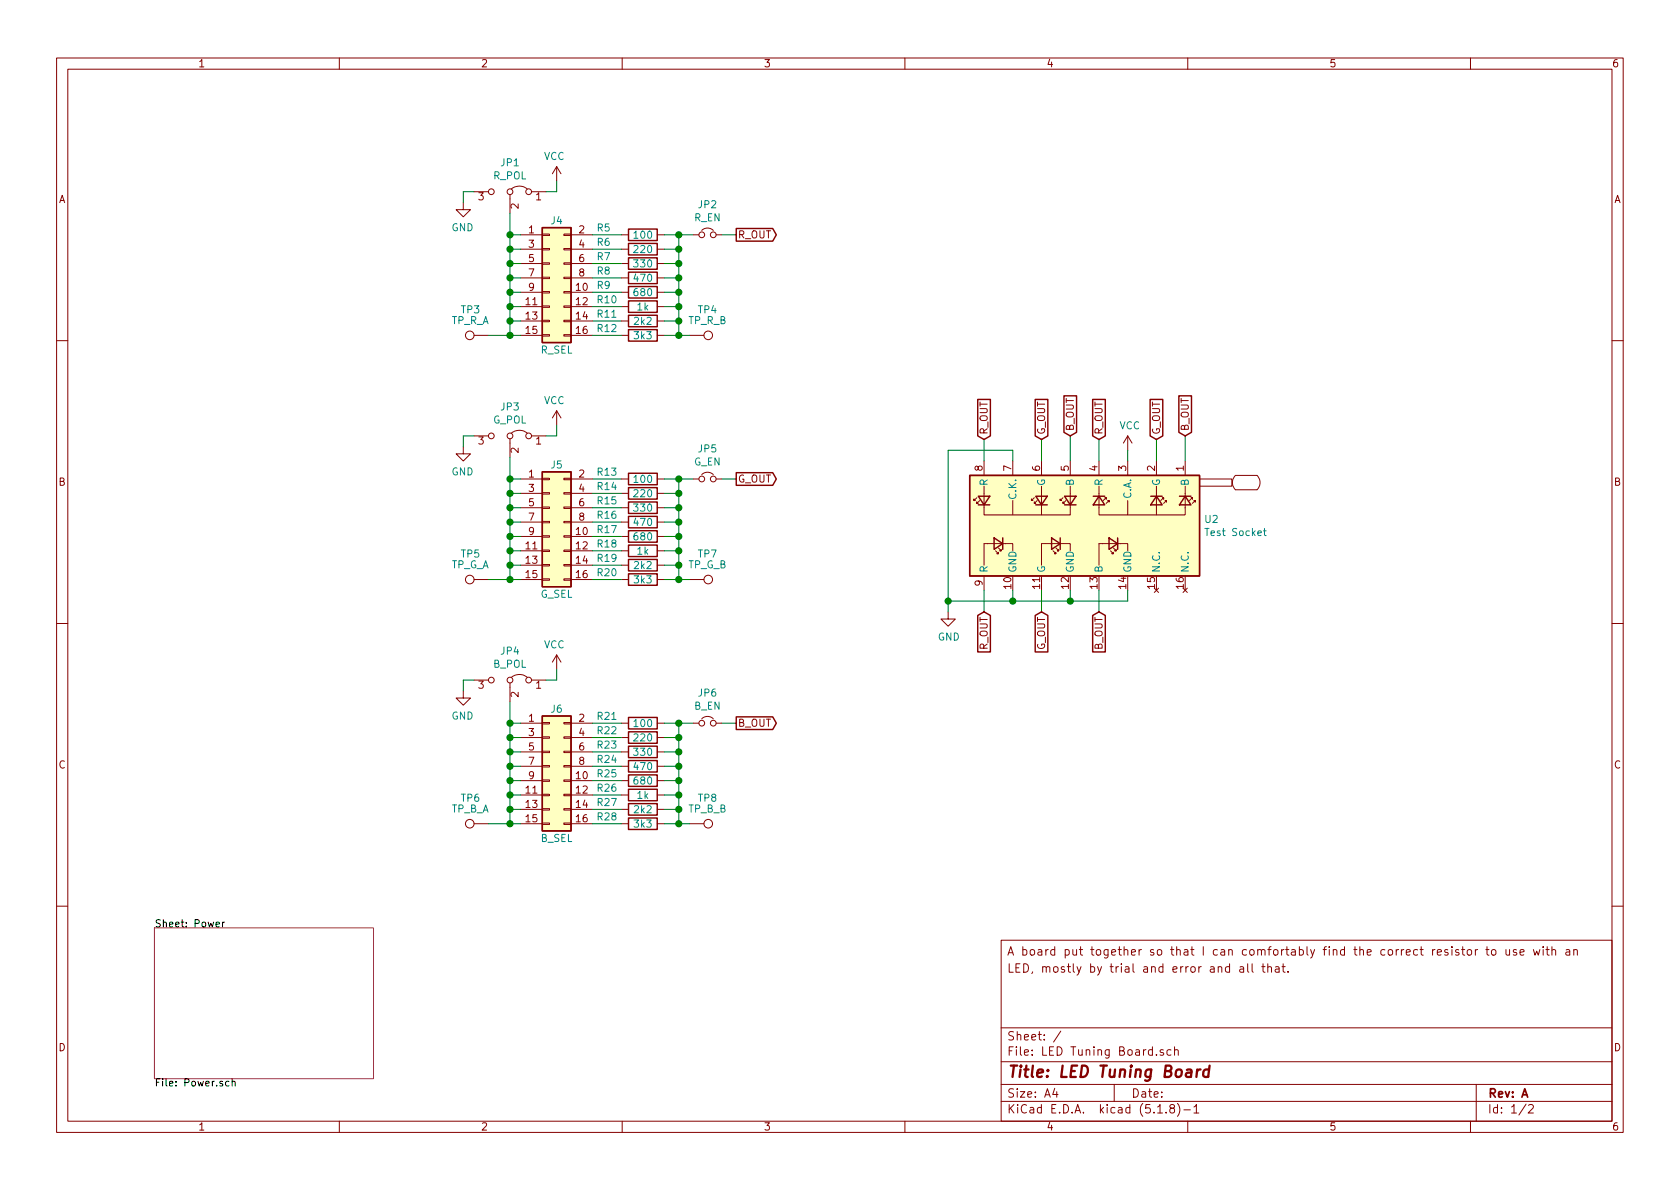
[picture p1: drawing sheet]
EESchema Schematic File Version 4
EELAYER 30 0
EELAYER END
$Descr A4 11693 8268
encoding utf-8
Sheet 1 2
Title "LED Tuning Board"
Date ""
Rev "A"
Comp ""
Comment1 ""
Comment2 ""
Comment3 "LED, mostly by trial and error and all that."
Comment4 "A board put together so that I can comfortably find the correct resistor to use with an"
$EndDescr
$Sheet
S 1075 6450 1525 1050
U 643F8439
F0 "Power" 50
F1 "Power.sch" 50
$EndSheet
Wire Wire Line
	7050 4100 7050 4175
Wire Wire Line
	7050 4175 7450 4175
Wire Wire Line
	7450 4100 7450 4175
Connection ~ 7450 4175
Wire Wire Line
	7450 4175 7850 4175
Wire Wire Line
	7850 4100 7850 4175
Wire Wire Line
	6600 4175 6600 4250
$Comp
L power:GND #PWR09
U 1 1
P 6600 4250
F 0 "#PWR09" H 6600 4000 50  0001 C CNN
F 1 "GND" H 6605 4077 50  0000 C CNN
F 2 "" H 6600 4250 50  0001 C CNN
F 3 "" H 6600 4250 50  0001 C CNN
	1    6600 4250
	1    0    0    -1  
$EndComp
$Comp
L power:VCC #PWR010
U 1 1
P 7850 3125
F 0 "#PWR010" H 7850 2975 50  0001 C CNN
F 1 "VCC" H 7865 3298 50  0000 C CNN
F 2 "" H 7850 3125 50  0001 C CNN
F 3 "" H 7850 3125 50  0001 C CNN
	1    7850 3125
	1    0    0    -1  
$EndComp
Wire Wire Line
	7850 3125 7850 3200
Wire Wire Line
	7050 3200 7050 3125
Wire Wire Line
	7050 3125 6600 3125
Wire Wire Line
	6600 4175 7050 4175
Wire Wire Line
	6600 3125 6600 4175
Connection ~ 7050 4175
Connection ~ 6600 4175
$Comp
L Device:R R5
U 1 1
P 4475 1625
F 0 "R5" V 4425 1300 50  0000 L CNN
F 1 "100" V 4475 1625 50  0000 C CNN
F 2 "resistor:R_Axial_DIN0207_L6.3mm_D2.5mm_P10.16mm_Horizontal" V 4405 1625 50  0001 C CNN
F 3 "~" H 4475 1625 50  0001 C CNN
	1    4475 1625
	0    1    1    0   
$EndComp
$Comp
L Device:R R6
U 1 1
P 4475 1725
F 0 "R6" V 4425 1400 50  0000 L CNN
F 1 "220" V 4475 1725 50  0000 C CNN
F 2 "resistor:R_Axial_DIN0207_L6.3mm_D2.5mm_P10.16mm_Horizontal" V 4405 1725 50  0001 C CNN
F 3 "~" H 4475 1725 50  0001 C CNN
	1    4475 1725
	0    1    1    0   
$EndComp
$Comp
L Device:R R7
U 1 1
P 4475 1825
F 0 "R7" V 4425 1500 50  0000 L CNN
F 1 "330" V 4475 1825 50  0000 C CNN
F 2 "resistor:R_Axial_DIN0207_L6.3mm_D2.5mm_P10.16mm_Horizontal" V 4405 1825 50  0001 C CNN
F 3 "~" H 4475 1825 50  0001 C CNN
	1    4475 1825
	0    1    1    0   
$EndComp
$Comp
L Device:R R8
U 1 1
P 4475 1925
F 0 "R8" V 4425 1600 50  0000 L CNN
F 1 "470" V 4475 1925 50  0000 C CNN
F 2 "resistor:R_Axial_DIN0207_L6.3mm_D2.5mm_P10.16mm_Horizontal" V 4405 1925 50  0001 C CNN
F 3 "~" H 4475 1925 50  0001 C CNN
	1    4475 1925
	0    1    1    0   
$EndComp
$Comp
L Device:R R9
U 1 1
P 4475 2025
F 0 "R9" V 4425 1700 50  0000 L CNN
F 1 "680" V 4475 2025 50  0000 C CNN
F 2 "resistor:R_Axial_DIN0207_L6.3mm_D2.5mm_P10.16mm_Horizontal" V 4405 2025 50  0001 C CNN
F 3 "~" H 4475 2025 50  0001 C CNN
	1    4475 2025
	0    1    1    0   
$EndComp
$Comp
L Device:R R10
U 1 1
P 4475 2125
F 0 "R10" V 4425 1800 50  0000 L CNN
F 1 "1k" V 4475 2125 50  0000 C CNN
F 2 "resistor:R_Axial_DIN0207_L6.3mm_D2.5mm_P10.16mm_Horizontal" V 4405 2125 50  0001 C CNN
F 3 "~" H 4475 2125 50  0001 C CNN
	1    4475 2125
	0    1    1    0   
$EndComp
$Comp
L Device:R R11
U 1 1
P 4475 2225
F 0 "R11" V 4425 1900 50  0000 L CNN
F 1 "2k2" V 4475 2225 50  0000 C CNN
F 2 "resistor:R_Axial_DIN0207_L6.3mm_D2.5mm_P10.16mm_Horizontal" V 4405 2225 50  0001 C CNN
F 3 "~" H 4475 2225 50  0001 C CNN
	1    4475 2225
	0    1    1    0   
$EndComp
$Comp
L Device:R R12
U 1 1
P 4475 2325
F 0 "R12" V 4425 2000 50  0000 L CNN
F 1 "3k3" V 4475 2325 50  0000 C CNN
F 2 "resistor:R_Axial_DIN0207_L6.3mm_D2.5mm_P10.16mm_Horizontal" V 4405 2325 50  0001 C CNN
F 3 "~" H 4475 2325 50  0001 C CNN
	1    4475 2325
	0    1    1    0   
$EndComp
$Comp
L Connector_Generic:Conn_02x08_Odd_Even J4
U 1 1
P 3825 1925
F 0 "J4" H 3875 2325 50  0000 C CNN
F 1 "R_SEL" H 3875 1425 50  0000 C CNN
F 2 "Connector_PinHeader_2.54mm:PinHeader_2x08_P2.54mm_Vertical" H 3825 1925 50  0001 C CNN
F 3 "~" H 3825 1925 50  0001 C CNN
	1    3825 1925
	1    0    0    -1  
$EndComp
Wire Wire Line
	4125 1625 4325 1625
Wire Wire Line
	4125 1725 4325 1725
Wire Wire Line
	4125 1825 4325 1825
Wire Wire Line
	4125 1925 4325 1925
Wire Wire Line
	4125 2025 4325 2025
Wire Wire Line
	4125 2125 4325 2125
Wire Wire Line
	4125 2225 4325 2225
Wire Wire Line
	4125 2325 4325 2325
Wire Wire Line
	3625 2325 3550 2325
Wire Wire Line
	3550 2325 3550 2225
Wire Wire Line
	3625 1625 3550 1625
Wire Wire Line
	3625 1725 3550 1725
Connection ~ 3550 1725
Wire Wire Line
	3550 1725 3550 1625
Wire Wire Line
	3625 1825 3550 1825
Connection ~ 3550 1825
Wire Wire Line
	3550 1825 3550 1725
Wire Wire Line
	3625 1925 3550 1925
Connection ~ 3550 1925
Wire Wire Line
	3550 1925 3550 1825
Wire Wire Line
	3625 2025 3550 2025
Connection ~ 3550 2025
Wire Wire Line
	3550 2025 3550 1925
Wire Wire Line
	3625 2125 3550 2125
Connection ~ 3550 2125
Wire Wire Line
	3550 2125 3550 2025
Wire Wire Line
	3625 2225 3550 2225
Connection ~ 3550 2225
Wire Wire Line
	3550 2225 3550 2125
Wire Wire Line
	4625 1625 4725 1625
Wire Wire Line
	4625 1725 4725 1725
Wire Wire Line
	4625 1825 4725 1825
Wire Wire Line
	4625 1925 4725 1925
Wire Wire Line
	4625 2025 4725 2025
Wire Wire Line
	4625 2125 4725 2125
Wire Wire Line
	4625 2225 4725 2225
Wire Wire Line
	4625 2325 4725 2325
Wire Wire Line
	4725 1625 4725 1725
Wire Wire Line
	4725 1725 4725 1825
Connection ~ 4725 1725
Wire Wire Line
	4725 1825 4725 1925
Connection ~ 4725 1825
Connection ~ 4725 1925
Wire Wire Line
	4725 2025 4725 2125
Connection ~ 4725 2025
Wire Wire Line
	4725 2125 4725 2225
Connection ~ 4725 2125
Wire Wire Line
	4725 2225 4725 2325
Connection ~ 4725 2225
$Comp
L solder_select:Jumper_3_Bridged12 JP1
U 1 1
P 3550 1325
F 0 "JP1" H 3550 1529 50  0000 C CNN
F 1 "R_POL" H 3550 1438 50  0000 C CNN
F 2 "Connector_PinHeader_2.54mm:PinHeader_1x03_P2.54mm_Vertical" H 3550 1325 50  0001 C CNN
F 3 "~" H 3550 1325 50  0001 C CNN
	1    3550 1325
	-1   0    0    -1  
$EndComp
Wire Wire Line
	3800 1325 3875 1325
Wire Wire Line
	3875 1325 3875 1250
$Comp
L power:VCC #PWR011
U 1 1
P 3875 1250
F 0 "#PWR011" H 3875 1100 50  0001 C CNN
F 1 "VCC" H 3890 1423 50  0000 C CNN
F 2 "" H 3875 1250 50  0001 C CNN
F 3 "" H 3875 1250 50  0001 C CNN
	1    3875 1250
	-1   0    0    -1  
$EndComp
Wire Wire Line
	3300 1325 3225 1325
Wire Wire Line
	3225 1325 3225 1400
$Comp
L power:GND #PWR012
U 1 1
P 3225 1400
F 0 "#PWR012" H 3225 1150 50  0001 C CNN
F 1 "GND" H 3230 1227 50  0000 C CNN
F 2 "" H 3225 1400 50  0001 C CNN
F 3 "" H 3225 1400 50  0001 C CNN
	1    3225 1400
	-1   0    0    -1  
$EndComp
Text GLabel 5125 1625 2    50   Output ~ 0
R_OUT
Wire Wire Line
	4725 1925 4725 2025
Text GLabel 6850 4250 3    50   Input ~ 0
R_OUT
Wire Wire Line
	6850 4250 6850 4100
Text GLabel 6850 3050 1    50   Input ~ 0
R_OUT
Wire Wire Line
	6850 3050 6850 3200
Text GLabel 7650 3050 1    50   Input ~ 0
R_OUT
Wire Wire Line
	7650 3050 7650 3200
Wire Wire Line
	3550 1475 3550 1625
Connection ~ 3550 1625
$Comp
L Device:Jumper_NC_Small JP2
U 1 1
P 4925 1625
F 0 "JP2" H 4925 1837 50  0000 C CNN
F 1 "R_EN" H 4925 1746 50  0000 C CNN
F 2 "Connector_PinHeader_2.54mm:PinHeader_1x02_P2.54mm_Vertical" H 4925 1625 50  0001 C CNN
F 3 "~" H 4925 1625 50  0001 C CNN
	1    4925 1625
	1    0    0    -1  
$EndComp
Wire Wire Line
	4725 1625 4825 1625
Connection ~ 4725 1625
Wire Wire Line
	5025 1625 5125 1625
Wire Wire Line
	4800 2325 4725 2325
$Comp
L Connector:TestPoint TP?
U 1 1
P 3400 2325
AR Path="/643F8439/64508E68" Ref="TP?"  Part="1" 
AR Path="/64508E68" Ref="TP3"  Part="1" 
F 0 "TP3" V 3575 2450 50  0000 C CNN
F 1 "TP_R_A" V 3500 2450 50  0000 C CNN
F 2 "testpoint:TestPoint" H 3600 2325 50  0001 C CNN
F 3 "~" H 3600 2325 50  0001 C CNN
	1    3400 2325
	0    -1   -1   0   
$EndComp
Wire Wire Line
	3400 2325 3550 2325
$Comp
L Connector:TestPoint TP?
U 1 1
P 4800 2325
AR Path="/643F8439/64512FF9" Ref="TP?"  Part="1" 
AR Path="/64512FF9" Ref="TP4"  Part="1" 
F 0 "TP4" V 4975 2450 50  0000 C CNN
F 1 "TP_R_B" V 4900 2450 50  0000 C CNN
F 2 "testpoint:TestPoint" H 5000 2325 50  0001 C CNN
F 3 "~" H 5000 2325 50  0001 C CNN
	1    4800 2325
	0    1    -1   0   
$EndComp
Connection ~ 3550 2325
Connection ~ 4725 2325
$Comp
L Device:R R13
U 1 1
P 4475 3325
F 0 "R13" V 4425 3000 50  0000 L CNN
F 1 "100" V 4475 3325 50  0000 C CNN
F 2 "resistor:R_Axial_DIN0207_L6.3mm_D2.5mm_P10.16mm_Horizontal" V 4405 3325 50  0001 C CNN
F 3 "~" H 4475 3325 50  0001 C CNN
	1    4475 3325
	0    1    1    0   
$EndComp
$Comp
L Device:R R14
U 1 1
P 4475 3425
F 0 "R14" V 4425 3100 50  0000 L CNN
F 1 "220" V 4475 3425 50  0000 C CNN
F 2 "resistor:R_Axial_DIN0207_L6.3mm_D2.5mm_P10.16mm_Horizontal" V 4405 3425 50  0001 C CNN
F 3 "~" H 4475 3425 50  0001 C CNN
	1    4475 3425
	0    1    1    0   
$EndComp
$Comp
L Device:R R15
U 1 1
P 4475 3525
F 0 "R15" V 4425 3200 50  0000 L CNN
F 1 "330" V 4475 3525 50  0000 C CNN
F 2 "resistor:R_Axial_DIN0207_L6.3mm_D2.5mm_P10.16mm_Horizontal" V 4405 3525 50  0001 C CNN
F 3 "~" H 4475 3525 50  0001 C CNN
	1    4475 3525
	0    1    1    0   
$EndComp
$Comp
L Device:R R16
U 1 1
P 4475 3625
F 0 "R16" V 4425 3300 50  0000 L CNN
F 1 "470" V 4475 3625 50  0000 C CNN
F 2 "resistor:R_Axial_DIN0207_L6.3mm_D2.5mm_P10.16mm_Horizontal" V 4405 3625 50  0001 C CNN
F 3 "~" H 4475 3625 50  0001 C CNN
	1    4475 3625
	0    1    1    0   
$EndComp
$Comp
L Device:R R17
U 1 1
P 4475 3725
F 0 "R17" V 4425 3400 50  0000 L CNN
F 1 "680" V 4475 3725 50  0000 C CNN
F 2 "resistor:R_Axial_DIN0207_L6.3mm_D2.5mm_P10.16mm_Horizontal" V 4405 3725 50  0001 C CNN
F 3 "~" H 4475 3725 50  0001 C CNN
	1    4475 3725
	0    1    1    0   
$EndComp
$Comp
L Device:R R18
U 1 1
P 4475 3825
F 0 "R18" V 4425 3500 50  0000 L CNN
F 1 "1k" V 4475 3825 50  0000 C CNN
F 2 "resistor:R_Axial_DIN0207_L6.3mm_D2.5mm_P10.16mm_Horizontal" V 4405 3825 50  0001 C CNN
F 3 "~" H 4475 3825 50  0001 C CNN
	1    4475 3825
	0    1    1    0   
$EndComp
$Comp
L Device:R R19
U 1 1
P 4475 3925
F 0 "R19" V 4425 3600 50  0000 L CNN
F 1 "2k2" V 4475 3925 50  0000 C CNN
F 2 "resistor:R_Axial_DIN0207_L6.3mm_D2.5mm_P10.16mm_Horizontal" V 4405 3925 50  0001 C CNN
F 3 "~" H 4475 3925 50  0001 C CNN
	1    4475 3925
	0    1    1    0   
$EndComp
$Comp
L Device:R R20
U 1 1
P 4475 4025
F 0 "R20" V 4425 3700 50  0000 L CNN
F 1 "3k3" V 4475 4025 50  0000 C CNN
F 2 "resistor:R_Axial_DIN0207_L6.3mm_D2.5mm_P10.16mm_Horizontal" V 4405 4025 50  0001 C CNN
F 3 "~" H 4475 4025 50  0001 C CNN
	1    4475 4025
	0    1    1    0   
$EndComp
$Comp
L Connector_Generic:Conn_02x08_Odd_Even J5
U 1 1
P 3825 3625
F 0 "J5" H 3875 4025 50  0000 C CNN
F 1 "G_SEL" H 3875 3125 50  0000 C CNN
F 2 "Connector_PinHeader_2.54mm:PinHeader_2x08_P2.54mm_Vertical" H 3825 3625 50  0001 C CNN
F 3 "~" H 3825 3625 50  0001 C CNN
	1    3825 3625
	1    0    0    -1  
$EndComp
Wire Wire Line
	4125 3325 4325 3325
Wire Wire Line
	4125 3425 4325 3425
Wire Wire Line
	4125 3525 4325 3525
Wire Wire Line
	4125 3625 4325 3625
Wire Wire Line
	4125 3725 4325 3725
Wire Wire Line
	4125 3825 4325 3825
Wire Wire Line
	4125 3925 4325 3925
Wire Wire Line
	4125 4025 4325 4025
Wire Wire Line
	3625 4025 3550 4025
Wire Wire Line
	3550 4025 3550 3925
Wire Wire Line
	3625 3325 3550 3325
Wire Wire Line
	3625 3425 3550 3425
Connection ~ 3550 3425
Wire Wire Line
	3550 3425 3550 3325
Wire Wire Line
	3625 3525 3550 3525
Connection ~ 3550 3525
Wire Wire Line
	3550 3525 3550 3425
Wire Wire Line
	3625 3625 3550 3625
Connection ~ 3550 3625
Wire Wire Line
	3550 3625 3550 3525
Wire Wire Line
	3625 3725 3550 3725
Connection ~ 3550 3725
Wire Wire Line
	3550 3725 3550 3625
Wire Wire Line
	3625 3825 3550 3825
Connection ~ 3550 3825
Wire Wire Line
	3550 3825 3550 3725
Wire Wire Line
	3625 3925 3550 3925
Connection ~ 3550 3925
Wire Wire Line
	3550 3925 3550 3825
Wire Wire Line
	4625 3325 4725 3325
Wire Wire Line
	4625 3425 4725 3425
Wire Wire Line
	4625 3525 4725 3525
Wire Wire Line
	4625 3625 4725 3625
Wire Wire Line
	4625 3725 4725 3725
Wire Wire Line
	4625 3825 4725 3825
Wire Wire Line
	4625 3925 4725 3925
Wire Wire Line
	4625 4025 4725 4025
Wire Wire Line
	4725 3325 4725 3425
Wire Wire Line
	4725 3425 4725 3525
Connection ~ 4725 3425
Wire Wire Line
	4725 3525 4725 3625
Connection ~ 4725 3525
Connection ~ 4725 3625
Wire Wire Line
	4725 3725 4725 3825
Connection ~ 4725 3725
Wire Wire Line
	4725 3825 4725 3925
Connection ~ 4725 3825
Wire Wire Line
	4725 3925 4725 4025
Connection ~ 4725 3925
$Comp
L solder_select:Jumper_3_Bridged12 JP3
U 1 1
P 3550 3025
F 0 "JP3" H 3550 3229 50  0000 C CNN
F 1 "G_POL" H 3550 3138 50  0000 C CNN
F 2 "Connector_PinHeader_2.54mm:PinHeader_1x03_P2.54mm_Vertical" H 3550 3025 50  0001 C CNN
F 3 "~" H 3550 3025 50  0001 C CNN
	1    3550 3025
	-1   0    0    -1  
$EndComp
Wire Wire Line
	3800 3025 3875 3025
Wire Wire Line
	3875 3025 3875 2950
$Comp
L power:VCC #PWR0101
U 1 1
P 3875 2950
F 0 "#PWR0101" H 3875 2800 50  0001 C CNN
F 1 "VCC" H 3890 3123 50  0000 C CNN
F 2 "" H 3875 2950 50  0001 C CNN
F 3 "" H 3875 2950 50  0001 C CNN
	1    3875 2950
	-1   0    0    -1  
$EndComp
Wire Wire Line
	3300 3025 3225 3025
Wire Wire Line
	3225 3025 3225 3100
$Comp
L power:GND #PWR0102
U 1 1
P 3225 3100
F 0 "#PWR0102" H 3225 2850 50  0001 C CNN
F 1 "GND" H 3230 2927 50  0000 C CNN
F 2 "" H 3225 3100 50  0001 C CNN
F 3 "" H 3225 3100 50  0001 C CNN
	1    3225 3100
	-1   0    0    -1  
$EndComp
Text GLabel 5125 3325 2    50   Output ~ 0
G_OUT
Wire Wire Line
	4725 3625 4725 3725
Wire Wire Line
	3550 3175 3550 3325
Connection ~ 3550 3325
$Comp
L Device:Jumper_NC_Small JP5
U 1 1
P 4925 3325
F 0 "JP5" H 4925 3537 50  0000 C CNN
F 1 "G_EN" H 4925 3446 50  0000 C CNN
F 2 "Connector_PinHeader_2.54mm:PinHeader_1x02_P2.54mm_Vertical" H 4925 3325 50  0001 C CNN
F 3 "~" H 4925 3325 50  0001 C CNN
	1    4925 3325
	1    0    0    -1  
$EndComp
Wire Wire Line
	4725 3325 4825 3325
Connection ~ 4725 3325
Wire Wire Line
	5025 3325 5125 3325
Wire Wire Line
	4800 4025 4725 4025
$Comp
L Connector:TestPoint TP?
U 1 1
P 3400 4025
AR Path="/643F8439/6452D56C" Ref="TP?"  Part="1" 
AR Path="/6452D56C" Ref="TP5"  Part="1" 
F 0 "TP5" V 3575 4150 50  0000 C CNN
F 1 "TP_G_A" V 3500 4150 50  0000 C CNN
F 2 "testpoint:TestPoint" H 3600 4025 50  0001 C CNN
F 3 "~" H 3600 4025 50  0001 C CNN
	1    3400 4025
	0    -1   -1   0   
$EndComp
Wire Wire Line
	3400 4025 3550 4025
$Comp
L Connector:TestPoint TP?
U 1 1
P 4800 4025
AR Path="/643F8439/6452D573" Ref="TP?"  Part="1" 
AR Path="/6452D573" Ref="TP7"  Part="1" 
F 0 "TP7" V 4975 4150 50  0000 C CNN
F 1 "TP_G_B" V 4900 4150 50  0000 C CNN
F 2 "testpoint:TestPoint" H 5000 4025 50  0001 C CNN
F 3 "~" H 5000 4025 50  0001 C CNN
	1    4800 4025
	0    1    -1   0   
$EndComp
Connection ~ 3550 4025
Connection ~ 4725 4025
$Comp
L Device:R R21
U 1 1
P 4475 5025
F 0 "R21" V 4425 4700 50  0000 L CNN
F 1 "100" V 4475 5025 50  0000 C CNN
F 2 "resistor:R_Axial_DIN0207_L6.3mm_D2.5mm_P10.16mm_Horizontal" V 4405 5025 50  0001 C CNN
F 3 "~" H 4475 5025 50  0001 C CNN
	1    4475 5025
	0    1    1    0   
$EndComp
$Comp
L Device:R R22
U 1 1
P 4475 5125
F 0 "R22" V 4425 4800 50  0000 L CNN
F 1 "220" V 4475 5125 50  0000 C CNN
F 2 "resistor:R_Axial_DIN0207_L6.3mm_D2.5mm_P10.16mm_Horizontal" V 4405 5125 50  0001 C CNN
F 3 "~" H 4475 5125 50  0001 C CNN
	1    4475 5125
	0    1    1    0   
$EndComp
$Comp
L Device:R R23
U 1 1
P 4475 5225
F 0 "R23" V 4425 4900 50  0000 L CNN
F 1 "330" V 4475 5225 50  0000 C CNN
F 2 "resistor:R_Axial_DIN0207_L6.3mm_D2.5mm_P10.16mm_Horizontal" V 4405 5225 50  0001 C CNN
F 3 "~" H 4475 5225 50  0001 C CNN
	1    4475 5225
	0    1    1    0   
$EndComp
$Comp
L Device:R R24
U 1 1
P 4475 5325
F 0 "R24" V 4425 5000 50  0000 L CNN
F 1 "470" V 4475 5325 50  0000 C CNN
F 2 "resistor:R_Axial_DIN0207_L6.3mm_D2.5mm_P10.16mm_Horizontal" V 4405 5325 50  0001 C CNN
F 3 "~" H 4475 5325 50  0001 C CNN
	1    4475 5325
	0    1    1    0   
$EndComp
$Comp
L Device:R R25
U 1 1
P 4475 5425
F 0 "R25" V 4425 5100 50  0000 L CNN
F 1 "680" V 4475 5425 50  0000 C CNN
F 2 "resistor:R_Axial_DIN0207_L6.3mm_D2.5mm_P10.16mm_Horizontal" V 4405 5425 50  0001 C CNN
F 3 "~" H 4475 5425 50  0001 C CNN
	1    4475 5425
	0    1    1    0   
$EndComp
$Comp
L Device:R R26
U 1 1
P 4475 5525
F 0 "R26" V 4425 5200 50  0000 L CNN
F 1 "1k" V 4475 5525 50  0000 C CNN
F 2 "resistor:R_Axial_DIN0207_L6.3mm_D2.5mm_P10.16mm_Horizontal" V 4405 5525 50  0001 C CNN
F 3 "~" H 4475 5525 50  0001 C CNN
	1    4475 5525
	0    1    1    0   
$EndComp
$Comp
L Device:R R27
U 1 1
P 4475 5625
F 0 "R27" V 4425 5300 50  0000 L CNN
F 1 "2k2" V 4475 5625 50  0000 C CNN
F 2 "resistor:R_Axial_DIN0207_L6.3mm_D2.5mm_P10.16mm_Horizontal" V 4405 5625 50  0001 C CNN
F 3 "~" H 4475 5625 50  0001 C CNN
	1    4475 5625
	0    1    1    0   
$EndComp
$Comp
L Device:R R28
U 1 1
P 4475 5725
F 0 "R28" V 4425 5400 50  0000 L CNN
F 1 "3k3" V 4475 5725 50  0000 C CNN
F 2 "resistor:R_Axial_DIN0207_L6.3mm_D2.5mm_P10.16mm_Horizontal" V 4405 5725 50  0001 C CNN
F 3 "~" H 4475 5725 50  0001 C CNN
	1    4475 5725
	0    1    1    0   
$EndComp
$Comp
L Connector_Generic:Conn_02x08_Odd_Even J6
U 1 1
P 3825 5325
F 0 "J6" H 3875 5725 50  0000 C CNN
F 1 "B_SEL" H 3875 4825 50  0000 C CNN
F 2 "Connector_PinHeader_2.54mm:PinHeader_2x08_P2.54mm_Vertical" H 3825 5325 50  0001 C CNN
F 3 "~" H 3825 5325 50  0001 C CNN
	1    3825 5325
	1    0    0    -1  
$EndComp
Wire Wire Line
	4125 5025 4325 5025
Wire Wire Line
	4125 5125 4325 5125
Wire Wire Line
	4125 5225 4325 5225
Wire Wire Line
	4125 5325 4325 5325
Wire Wire Line
	4125 5425 4325 5425
Wire Wire Line
	4125 5525 4325 5525
Wire Wire Line
	4125 5625 4325 5625
Wire Wire Line
	4125 5725 4325 5725
Wire Wire Line
	3625 5725 3550 5725
Wire Wire Line
	3550 5725 3550 5625
Wire Wire Line
	3625 5025 3550 5025
Wire Wire Line
	3625 5125 3550 5125
Connection ~ 3550 5125
Wire Wire Line
	3550 5125 3550 5025
Wire Wire Line
	3625 5225 3550 5225
Connection ~ 3550 5225
Wire Wire Line
	3550 5225 3550 5125
Wire Wire Line
	3625 5325 3550 5325
Connection ~ 3550 5325
Wire Wire Line
	3550 5325 3550 5225
Wire Wire Line
	3625 5425 3550 5425
Connection ~ 3550 5425
Wire Wire Line
	3550 5425 3550 5325
Wire Wire Line
	3625 5525 3550 5525
Connection ~ 3550 5525
Wire Wire Line
	3550 5525 3550 5425
Wire Wire Line
	3625 5625 3550 5625
Connection ~ 3550 5625
Wire Wire Line
	3550 5625 3550 5525
Wire Wire Line
	4625 5025 4725 5025
Wire Wire Line
	4625 5125 4725 5125
Wire Wire Line
	4625 5225 4725 5225
Wire Wire Line
	4625 5325 4725 5325
Wire Wire Line
	4625 5425 4725 5425
Wire Wire Line
	4625 5525 4725 5525
Wire Wire Line
	4625 5625 4725 5625
Wire Wire Line
	4625 5725 4725 5725
Wire Wire Line
	4725 5025 4725 5125
Wire Wire Line
	4725 5125 4725 5225
Connection ~ 4725 5125
Wire Wire Line
	4725 5225 4725 5325
Connection ~ 4725 5225
Connection ~ 4725 5325
Wire Wire Line
	4725 5425 4725 5525
Connection ~ 4725 5425
Wire Wire Line
	4725 5525 4725 5625
Connection ~ 4725 5525
Wire Wire Line
	4725 5625 4725 5725
Connection ~ 4725 5625
$Comp
L solder_select:Jumper_3_Bridged12 JP4
U 1 1
P 3550 4725
F 0 "JP4" H 3550 4929 50  0000 C CNN
F 1 "B_POL" H 3550 4838 50  0000 C CNN
F 2 "Connector_PinHeader_2.54mm:PinHeader_1x03_P2.54mm_Vertical" H 3550 4725 50  0001 C CNN
F 3 "~" H 3550 4725 50  0001 C CNN
	1    3550 4725
	-1   0    0    -1  
$EndComp
Wire Wire Line
	3800 4725 3875 4725
Wire Wire Line
	3875 4725 3875 4650
$Comp
L power:VCC #PWR0103
U 1 1
P 3875 4650
F 0 "#PWR0103" H 3875 4500 50  0001 C CNN
F 1 "VCC" H 3890 4823 50  0000 C CNN
F 2 "" H 3875 4650 50  0001 C CNN
F 3 "" H 3875 4650 50  0001 C CNN
	1    3875 4650
	-1   0    0    -1  
$EndComp
Wire Wire Line
	3300 4725 3225 4725
Wire Wire Line
	3225 4725 3225 4800
$Comp
L power:GND #PWR0104
U 1 1
P 3225 4800
F 0 "#PWR0104" H 3225 4550 50  0001 C CNN
F 1 "GND" H 3230 4627 50  0000 C CNN
F 2 "" H 3225 4800 50  0001 C CNN
F 3 "" H 3225 4800 50  0001 C CNN
	1    3225 4800
	-1   0    0    -1  
$EndComp
Text GLabel 5125 5025 2    50   Output ~ 0
B_OUT
Wire Wire Line
	4725 5325 4725 5425
Wire Wire Line
	3550 4875 3550 5025
Connection ~ 3550 5025
$Comp
L Device:Jumper_NC_Small JP6
U 1 1
P 4925 5025
F 0 "JP6" H 4925 5237 50  0000 C CNN
F 1 "B_EN" H 4925 5146 50  0000 C CNN
F 2 "Connector_PinHeader_2.54mm:PinHeader_1x02_P2.54mm_Vertical" H 4925 5025 50  0001 C CNN
F 3 "~" H 4925 5025 50  0001 C CNN
	1    4925 5025
	1    0    0    -1  
$EndComp
Wire Wire Line
	4725 5025 4825 5025
Connection ~ 4725 5025
Wire Wire Line
	5025 5025 5125 5025
Wire Wire Line
	4800 5725 4725 5725
$Comp
L Connector:TestPoint TP?
U 1 1
P 3400 5725
AR Path="/643F8439/64543CCA" Ref="TP?"  Part="1" 
AR Path="/64543CCA" Ref="TP6"  Part="1" 
F 0 "TP6" V 3575 5850 50  0000 C CNN
F 1 "TP_B_A" V 3500 5850 50  0000 C CNN
F 2 "testpoint:TestPoint" H 3600 5725 50  0001 C CNN
F 3 "~" H 3600 5725 50  0001 C CNN
	1    3400 5725
	0    -1   -1   0   
$EndComp
Wire Wire Line
	3400 5725 3550 5725
$Comp
L Connector:TestPoint TP?
U 1 1
P 4800 5725
AR Path="/643F8439/64543CD1" Ref="TP?"  Part="1" 
AR Path="/64543CD1" Ref="TP8"  Part="1" 
F 0 "TP8" V 4975 5850 50  0000 C CNN
F 1 "TP_B_B" V 4900 5850 50  0000 C CNN
F 2 "testpoint:TestPoint" H 5000 5725 50  0001 C CNN
F 3 "~" H 5000 5725 50  0001 C CNN
	1    4800 5725
	0    1    -1   0   
$EndComp
Connection ~ 3550 5725
Connection ~ 4725 5725
Text GLabel 7250 3050 1    50   Input ~ 0
G_OUT
Wire Wire Line
	7250 3050 7250 3200
Text GLabel 8050 3050 1    50   Input ~ 0
G_OUT
Wire Wire Line
	8050 3050 8050 3200
Text GLabel 7250 4250 3    50   Input ~ 0
G_OUT
Text GLabel 7650 4250 3    50   Input ~ 0
B_OUT
Wire Wire Line
	7650 4250 7650 4100
Wire Wire Line
	7250 4100 7250 4250
Text GLabel 7450 3025 1    50   Input ~ 0
B_OUT
Text GLabel 8250 3025 1    50   Input ~ 0
B_OUT
Wire Wire Line
	8250 3025 8250 3200
Wire Wire Line
	7450 3025 7450 3200
$Comp
L led_socket:LED_Socket U2
U 1 1
P 7550 3625
F 0 "U2" H 8380 3646 50  0000 L CNN
F 1 "Test Socket" H 8380 3555 50  0000 L CNN
F 2 "Socket:DIP_Socket-16_W4.3_W5.08_W7.62_W10.16_W10.9_3M_216-3340-00-0602J" H 7550 2325 50  0001 C CNN
F 3 "" H 6900 3275 50  0001 C CNN
	1    7550 3625
	1    0    0    -1  
$EndComp
$EndSCHEMATC
